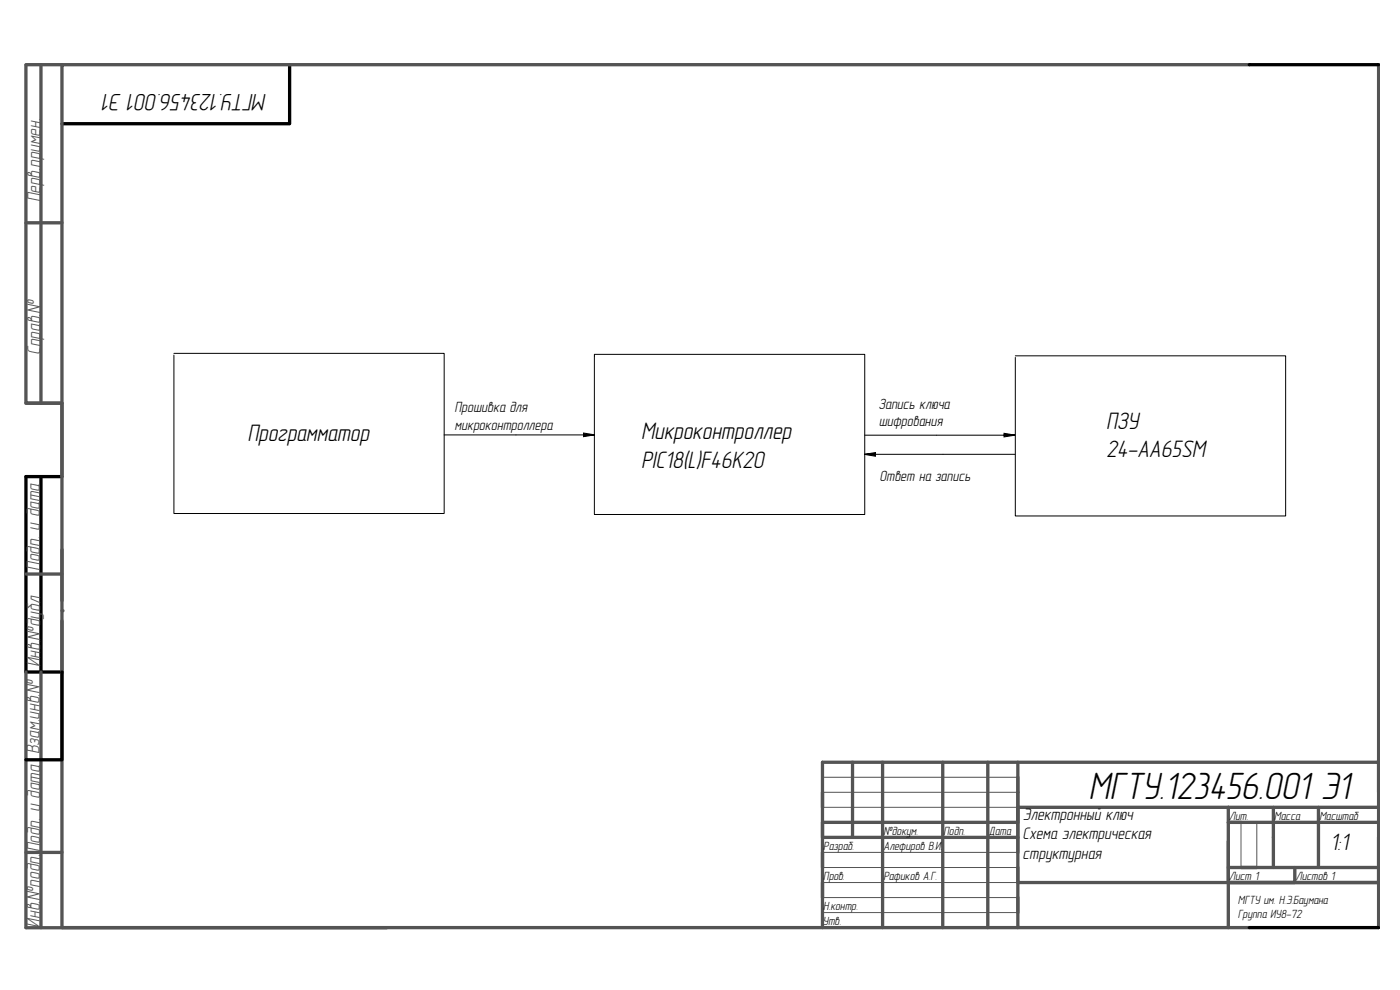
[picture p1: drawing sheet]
<svg xmlns="http://www.w3.org/2000/svg" width="420mm" height="297mm" viewBox="0 0 420 297" stroke-linecap="round" stroke-linejoin="round" font-family="sans-serif">
<!-- layer: 0 -->
<path d="M18.6 19.4v17.7M7.8 143h10.8" fill="none" stroke="#000" stroke-width=".3"/>
<path d="M86.9 19.4v17.7h-68.3M12.3 143v58.6M18.6 143h-10.8v58.6h10.8" fill="none" stroke="#000" stroke-width=".99"/>
<!-- layer: Images -->
<g fill="none" stroke="#545454" stroke-width=".99">
<path d="M374.9 19.4h-356.3v258.9M413.7 19.4v258.9M18.6 186.2v15.4M7.8 201.6v76.7h367.1M12.3 201.6v76.7M255.9 228.7v22.5M264.9 228.7v49.6M282.9 228.7v49.6M296.5 228.7v49.6M305.5 228.7h108.2v9M305.5 233.2v18M7.8 255.8h10.8"/>
<path d="M368.6 242.6v-.4v22.6h45.1M368.6 252.4v25.9M368.6 246.7h45.1M382.2 242.2v18.1M395.7 242.2v18.1M413.7 242.2h-108.2v4.5h-58.7v4.5h58.7v4.6M413.7 251.2v13.6h-108.2v-4.5M246.8 278.3v-49.6h58.7v49.6M305.5 269.3v4.5M368.6 260.3h45.1M388.6 260.3v4.5h-20"/>
</g>
<path d="M246.8 233.2h58.7M246.8 237.7h58.7M246.8 242.2h58.7M246.8 255.8h58.7M372.4 246.7v13.6M377.2 246.7v13.6M246.8 260.3h58.7M246.8 264.8h58.7M246.8 269.3h58.7M246.8 273.8h58.7" fill="none" stroke="#545454" stroke-width=".3"/>
<circle cx="18.6" cy="183.2" r=".5" fill="#545454"/>
<path d="M7.8 19.6v101.4h10.8M7.8 19.4h10.8M12.3 19.4v101.6M7.8 66.8h10.8M7.8 121h10.8v22M7.8 172.2h10.8M18.6 164.9v15.4" fill="none" stroke="#545454" stroke-width=".99"/>
<!-- layer: 0 -->
<path d="M374.9 19.4h38.8M18.6 201.6v26.4h-10.8M374.9 278.3h38.8" fill="none" stroke="#000" stroke-width=".99"/>
<path d="M52.2 106h81.1v48.1h-81.1v-47.6M178.4 106.3h81.1v48.1h-81.1zM304.7 106.8h81.1v48h-81.1v-47.5M133.3 130.5h45M259.5 130.6h45.1M259.5 136.3h45.1" fill="none" stroke="#000" stroke-width=".3"/>
<g fill="#000" stroke="#000" stroke-width=".3">
<path d="M175.1 129.9l3.3 .6h-3.3zM175.1 130.5v.5l3.3-.5z"/>
<path d="M259.4 136.3l3.3-.5v.5zM259.4 136.3l3.3 .6v-.6z"/>
<path d="M301.3 130l3.3 .6h-3.3zM301.3 130.6v.5l3.3-.5z"/>
</g>
<text font-size="11.7" x="326.7" y="239.9">МГТУ.123456.001 Э1</text>
<g font-size="7.3">
<text x="80.1" y="28.1" transform="rotate(-180 80.1 28.1)">МГТУ.123456.001 Э1</text>
<text x="192.4" y="131.6">Микроконтроллер</text>
<text x="332" y="128.7">ПЗУ</text>
<text x="74.3" y="132.3">Программатор</text>
<text x="331.9" y="137">24-AA65SM</text>
<text x="192.4" y="140.3">PIC18(L)F46K20</text>
<text x="399.2" y="255.1">1:1</text>
</g>
<g font-size="5.9" fill="#545454">
<text x="12.1" y="60.7" transform="rotate(-90 12.1 60.7)">Перв.примен.</text>
<text x="12.2" y="106.4" transform="rotate(-90 12.2 106.4)">Справ.№</text>
<text x="12" y="171.3" transform="rotate(-90 12 171.3)">Подп. и дата</text>
<text x="12" y="200.2" transform="rotate(-90 12 200.2)">Инв.№дубл</text>
<text x="11.9" y="226.3" transform="rotate(-90 11.9 226.3)">Взам.инв.№</text>
<text x="12.1" y="255.7" transform="rotate(-90 12.1 255.7)">Подп. и дата</text>
<text x="12" y="278.3" transform="rotate(-90 12 278.3)">Инв.№подп.</text>
</g>
<g font-size="5.1">
<text x="306.9" y="251.9">Схема электрическая</text>
<text x="307" y="246">Электронный ключ</text>
<text x="306.9" y="257.7">структурная</text>
</g>
<g font-size="4.6">
<text x="136.4" y="123.7">Прошивка для</text>
<text x="263.6" y="122.8">Запись ключа</text>
<text x="136.4" y="128.9">микроконтроллера</text>
<text x="263.7" y="128">шифрования</text>
<text x="264" y="144.2">Ответ на запись</text>
</g>
<g font-size="3.7">
<text x="368.9" y="246">Лит.</text>
<text x="382.4" y="246">Масса</text>
<text x="396" y="246">Масштаб</text>
<text x="265.1" y="250.5">№докум.</text>
<text x="283.2" y="250.5">Подп.</text>
<text x="296.8" y="250.5">Дата</text>
<text x="247.1" y="255">Разраб.</text>
<text x="265.1" y="255">Алефиров В.И.</text>
<text x="247.1" y="264">Пров.</text>
<text x="265.1" y="264">Рафиков А.Г.</text>
<text x="368.9" y="264">Лист 1</text>
<text x="388.9" y="264">Листов 1</text>
<text x="247.1" y="273">Н.контр.</text>
<text x="371.5" y="271.2">МГТУ им. Н.Э.Баумана</text>
<text x="371.5" y="275.4">Группа ИУ8-72</text>
<text x="246.9" y="277.5">Утв.</text>
</g>
</svg>
